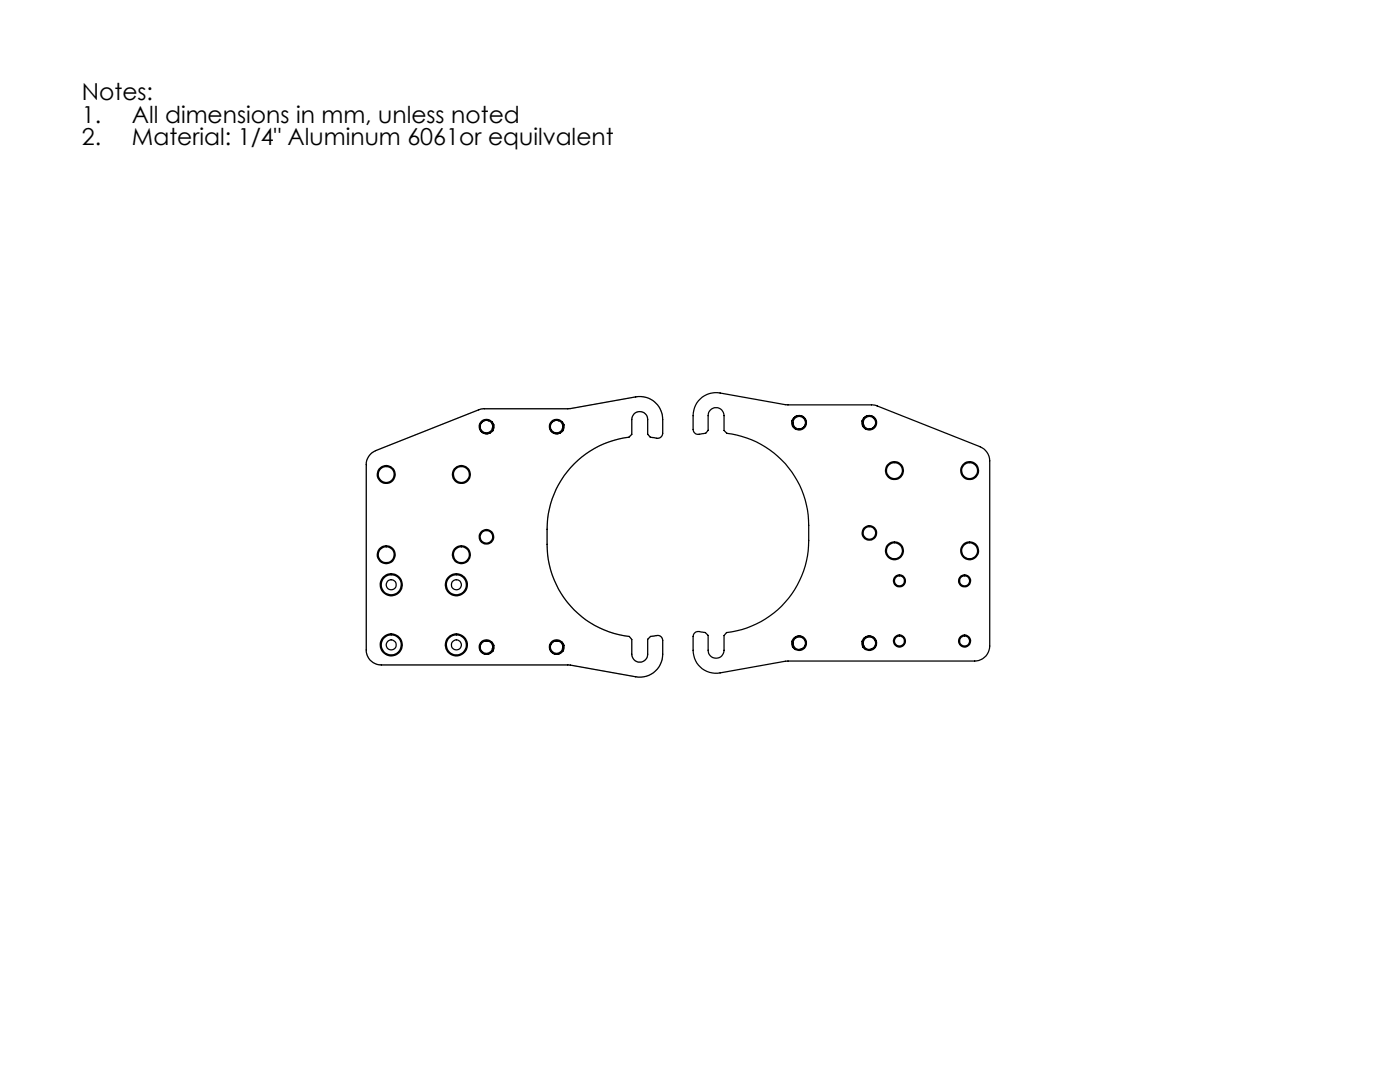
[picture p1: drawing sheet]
<svg xmlns="http://www.w3.org/2000/svg" width="279mm" height="216mm" viewBox="0 0 279 216" stroke-linecap="round" stroke-linejoin="round" font-family="sans-serif">
<path d="M73.9 90.6l1.1-.7 21.1-8.3h17.5l13.3-2.4a4.6 4.6 0 0 1 5.4 4.5v2.8a1.17 1.17 0 0 1-1.9 .8l-.6-.1-.5-.6v-2.9a1.59 1.59 0 0 0-1.6-1.6 1.59 1.59 0 0 0-1.6 1.6v3l-.6 .5a18.5 18.5 0 0 0-16.3 18.4v3a18.5 18.5 0 0 0 16.4 18.4l.5 .6v2.9a1.59 1.59 0 0 0 1.6 1.6 1.59 1.59 0 0 0 1.6-1.6v-2.9l.5-.6 .7-.1a1.15 1.15 0 0 1 1.8 .9v2.7a4.6 4.6 0 0 1-5.4 4.5l-13.3-2.3h-37.5a2.95 2.95 0 0 1-3-3v-37a2.82 2.82 0 0 1 .8-2.1z" fill="none" stroke="#c0c0c0" stroke-width=".2"/>
<g fill="none" stroke="#000" stroke-width=".25">
<path d="M139.8 79.6a4.5 4.5 0 0 1 3.9-1.2l13.3 2.4h17.5l21.1 8.3a3.1 3.1 0 0 1 1.9 2.8v37a3 3 0 0 1-3 3h-37.5l-13.3 2.4a4.5 4.5 0 0 1-5.4-4.5v-2.8a1.21 1.21 0 0 1 1.8-.9l.7 .1 .5 .6v3a1.59 1.59 0 0 0 1.6 1.5 1.59 1.59 0 0 0 1.6-1.5v-3l.5-.6a18.5 18.5 0 0 0 16.4-18.4 21.5 21.5 0 0 0-1.4-10 18.6 18.6 0 0 0-14.9-11.3l-.6-.6v-3a1.59 1.59 0 0 0-1.6-1.5 1.59 1.59 0 0 0-1.6 1.5v3l-.5 .6h-.6a1.2 1.2 0 0 1-1.9-.8v-2.8l.2-1 .6-1.5zM73.9 90.7l1.1-.8 21.1-8.3h17.5l13.3-2.4a4.5 4.5 0 0 1 5.4 4.5v2.8a1.2 1.2 0 0 1-1.9 .8l-.6-.1-.5-.6v-2.9a1.59 1.59 0 0 0-1.6-1.6 1.59 1.59 0 0 0-1.6 1.6v3l-.6 .5a18.5 18.5 0 0 0-16.3 18.4v3a18.5 18.5 0 0 0 16.4 18.4l.5 .6v2.9a1.59 1.59 0 0 0 1.6 1.6 1.59 1.59 0 0 0 1.6-1.6v-2.9l.5-.6 .7-.1a1.17 1.17 0 0 1 1.8 .9v2.7a4.6 4.6 0 0 1-5.4 4.5l-13.3-2.3h-37.5a3 3 0 0 1-3-3v-37a2.66 2.66 0 0 1 .8-2zM97.5 84a1.26 1.26 0 0 0-1.6 .7 1.26 1.26 0 0 0 .8 1.6 1.26 1.26 0 0 0 1.6-.8M98.1 84.1a1.45 1.45 0 0 0-1.9-.1 1.45 1.45 0 0 0-.3 1.9 1.45 1.45 0 0 0 1.9 .5M98.1 84.1a1.48 1.48 0 0 1 .2 1.4M98.1 84.1a1.34 1.34 0 0 1-.3 2.3M98.3 85.5a1.34 1.34 0 0 0-1-1.6 1.34 1.34 0 0 0-1.6 1.1 1.34 1.34 0 0 0 1.1 1.5l1-.1M98.3 85.3l-.1 .2M111.5 84a1.25 1.25 0 0 0-1.6 .7 1.25 1.25 0 0 0 .8 1.6 1.25 1.25 0 0 0 1.6-.8M112.1 84.1a1.45 1.45 0 0 0-1.9-.1 1.45 1.45 0 0 0-.3 1.9 1.45 1.45 0 0 0 1.9 .5M112.1 84.1a1.38 1.38 0 0 1 .2 1.4M112.1 84.1a1.38 1.38 0 0 1-.3 2.3"/>
<path d="M112.3 85.5a1.32 1.32 0 0 0-.9-1.6 1.32 1.32 0 0 0-1.6 .7 1.32 1.32 0 0 0 .6 1.7l.9 .2 .5-.1M112.3 85.3v.2M158.3 84.3a1.35 1.35 0 0 0 .5 1.3M158.3 84.3a1.21 1.21 0 0 0 1.2 1.3M158.3 84.3a1.25 1.25 0 0 1 1.2-1.2 1.25 1.25 0 0 1 1.3 1.2 1.25 1.25 0 0 1-1.3 1.3M158.3 84.4l.1 .4M158.5 83.4a1.45 1.45 0 0 1 1.9-.2 1.45 1.45 0 0 1 .3 2 1.45 1.45 0 0 1-1.9 .4M158.5 83.4a1.34 1.34 0 0 1 2.2 .3 1.34 1.34 0 0 1-1.2 1.9M158.5 83.4a1.36 1.36 0 0 0 .3 2.2M172.3 84.3a1.35 1.35 0 0 0 .5 1.3M172.3 84.3a1.21 1.21 0 0 0 1.2 1.3M172.3 84.3a1.24 1.24 0 0 1 1.2-1.2 1.24 1.24 0 0 1 1.2 1.2 1.24 1.24 0 0 1-1.2 1.3"/>
<path d="M172.3 84.4l.1 .4M172.4 83.4a1.45 1.45 0 0 1 2-.2 1.45 1.45 0 0 1 .3 2 1.45 1.45 0 0 1-1.9 .4M172.4 83.4a1.35 1.35 0 0 1 2.3 .3 1.35 1.35 0 0 1-1.2 1.9M172.4 83.4a1.38 1.38 0 0 0 .4 2.2M97.5 128a1.28 1.28 0 0 1 .8 1.5M97.5 128a1.34 1.34 0 0 0-1.7 1.4 1.34 1.34 0 0 0 2 1M97.5 128a1.26 1.26 0 0 0-1.6 .7 1.26 1.26 0 0 0 .8 1.6 1.26 1.26 0 0 0 1.6-.8M98.1 128.1a1.45 1.45 0 0 0-1.9-.1 1.45 1.45 0 0 0-.3 1.9 1.45 1.45 0 0 0 1.9 .5M98.1 128.1a1.48 1.48 0 0 1 .2 1.4M98.1 128.1a1.34 1.34 0 0 1-.3 2.3M98.3 129.3l-.1 .2M111.5 128a1.25 1.25 0 0 0-1.6 .7 1.25 1.25 0 0 0 .8 1.6 1.25 1.25 0 0 0 1.6-.8"/>
<path d="M112.1 128.1a1.45 1.45 0 0 0-1.9-.1 1.45 1.45 0 0 0-.3 1.9 1.45 1.45 0 0 0 1.9 .5M112.1 128.1a1.38 1.38 0 0 1 .2 1.4M112.1 128.1a1.38 1.38 0 0 1-.3 2.3M112.3 129.5a1.32 1.32 0 0 0-.9-1.6 1.32 1.32 0 0 0-1.6 .8 1.32 1.32 0 0 0 .6 1.7l.4 .1 1-.1M112.3 129.3v.2M158.3 128.3a1.35 1.35 0 0 0 .5 1.3M158.3 128.3a1.26 1.26 0 0 0 1.2 1.3M158.3 128.3a1.26 1.26 0 0 1 1.2-1.2 1.26 1.26 0 0 1 1.3 1.3 1.26 1.26 0 0 1-1.3 1.2M158.3 128.4l.1 .4M158.5 127.4a1.45 1.45 0 0 1 1.9-.2 1.45 1.45 0 0 1 .3 2 1.45 1.45 0 0 1-1.9 .4M158.5 127.4a1.35 1.35 0 0 1 2.2 .3 1.35 1.35 0 0 1-1.2 1.9M158.5 127.4a1.36 1.36 0 0 0 .3 2.2"/>
<path d="M172.3 128.3a1.35 1.35 0 0 0 .5 1.3M172.3 128.3a1.26 1.26 0 0 0 1.2 1.3M172.3 128.3a1.25 1.25 0 0 1 1.2-1.2 1.25 1.25 0 0 1 1.3 1.3 1.25 1.25 0 0 1-1.3 1.2M172.3 128.4l.1 .4M172.4 127.4a1.45 1.45 0 0 1 2-.2 1.45 1.45 0 0 1 .3 2 1.45 1.45 0 0 1-1.9 .4M172.4 127.4a1.36 1.36 0 0 1 2.3 .3 1.36 1.36 0 0 1-1.2 1.9M172.4 127.4a1.38 1.38 0 0 0 .4 2.2"/>
<circle cx="77.1" cy="94.7" r="1.78"/>
<circle cx="77.1" cy="94.7" r="1.58"/>
<circle cx="92.1" cy="94.7" r="1.58"/>
<circle cx="92.1" cy="94.7" r="1.79"/>
<circle cx="178.5" cy="93.9" r="1.58"/>
<circle cx="178.5" cy="93.9" r="1.79"/>
<circle cx="193.5" cy="93.9" r="1.58"/>
<circle cx="193.5" cy="93.9" r="1.79"/>
<circle cx="77.1" cy="110.7" r="1.77"/>
<circle cx="77.1" cy="110.7" r="1.58"/>
<circle cx="78.1" cy="116.7" r="2.21"/>
<circle cx="78.1" cy="116.7" r="1.01"/>
<circle cx="78.1" cy="116.7" r="1.99"/>
<circle cx="91.1" cy="116.7" r="1.01"/>
<circle cx="91.1" cy="116.7" r="1.99"/>
<circle cx="91.1" cy="116.7" r="2.21"/>
<circle cx="92.1" cy="110.7" r="1.58"/>
<circle cx="92.1" cy="110.7" r="1.78"/>
<circle cx="97.1" cy="107.1" r="1.25"/>
<circle cx="97.1" cy="107.1" r="1.47"/>
<circle cx="173.5" cy="106.4" r="1.26"/>
<circle cx="173.5" cy="106.3" r="1.46"/>
<circle cx="178.5" cy="109.9" r="1.59"/>
<circle cx="178.5" cy="109.9" r="1.78"/>
<circle cx="179.5" cy="115.9" r="1.2"/>
<circle cx="179.5" cy="115.9" r="1.01"/>
<circle cx="192.5" cy="115.9" r="1.01"/>
<circle cx="192.5" cy="115.9" r="1.19"/>
<circle cx="193.5" cy="109.9" r="1.59"/>
<circle cx="193.5" cy="109.9" r="1.78"/>
<circle cx="78.1" cy="128.7" r="2.21"/>
<circle cx="78.1" cy="128.7" r="1.01"/>
<circle cx="78.1" cy="128.7" r="1.99"/>
<circle cx="91.1" cy="128.7" r="1.01"/>
<circle cx="91.1" cy="128.7" r="1.99"/>
<circle cx="91.1" cy="128.7" r="2.21"/>
<circle cx="179.5" cy="127.9" r="1.2"/>
<circle cx="179.5" cy="127.9" r="1.01"/>
<circle cx="192.5" cy="127.9" r="1.01"/>
<circle cx="192.5" cy="127.9" r="1.19"/>
</g>
<g font-size="4.7">
<text x="16.3" y="19.9">Notes:</text>
<text x="16.3" y="24.4">1.</text>
<text x="16.3" y="29">2.</text>
<text x="26.3" y="24.4">All dimensions in mm, unless noted</text>
<text x="26.3" y="29">Material: 1/4&quot; Aluminum 6061or equilvalent</text>
</g>
</svg>
